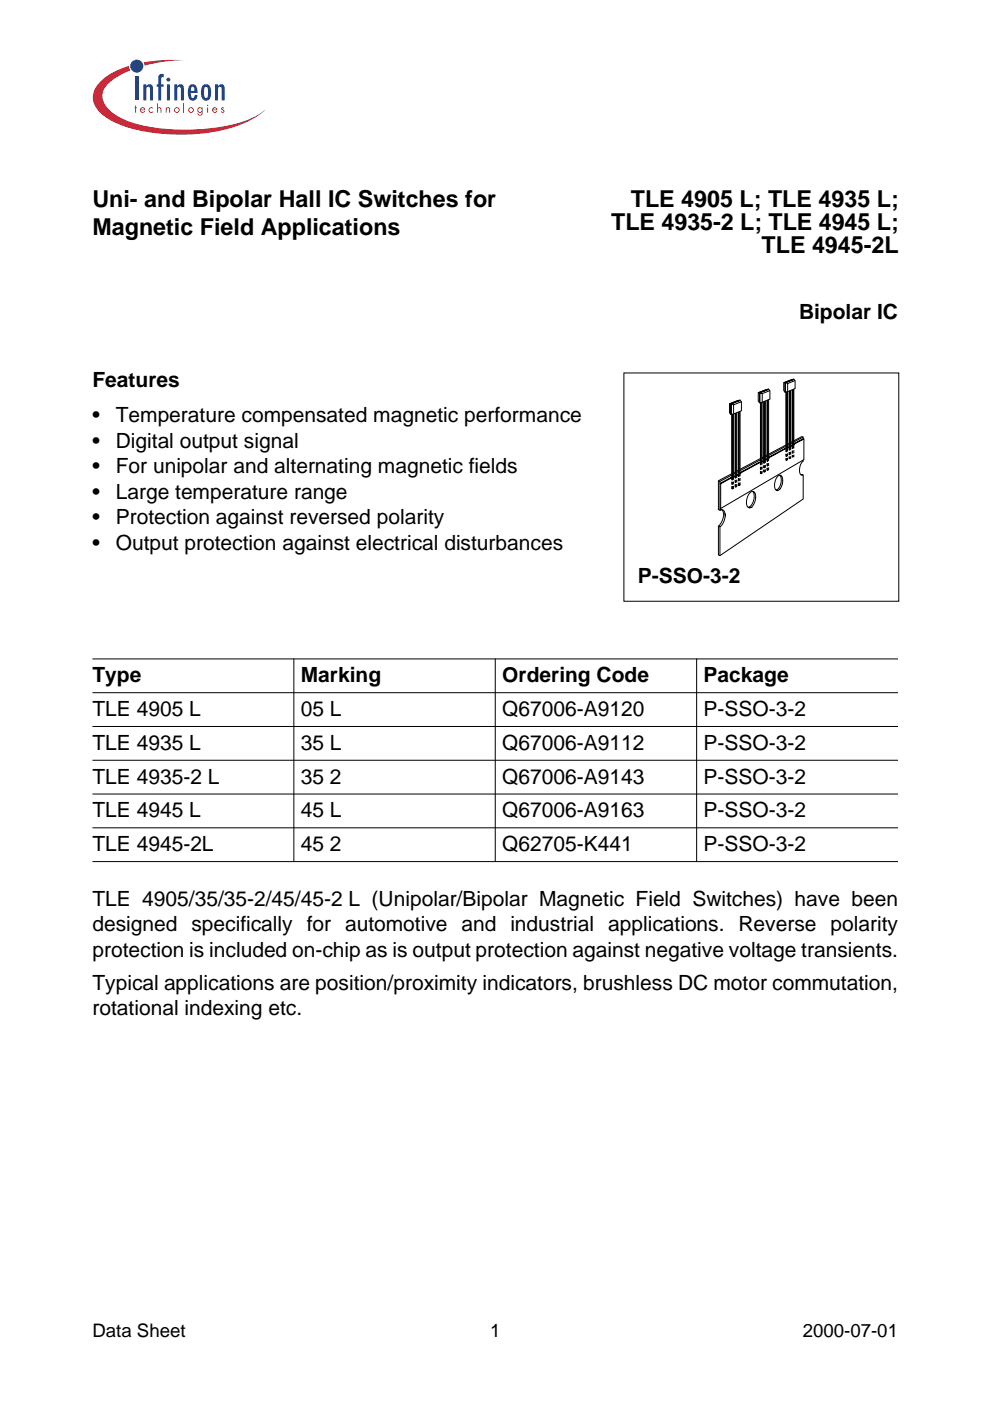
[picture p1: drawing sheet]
<svg xmlns="http://www.w3.org/2000/svg" width="210mm" height="297mm" viewBox="0 0 210 297" stroke-linecap="round" stroke-linejoin="round" font-family="sans-serif">
<g fill="none" stroke="#000" stroke-width=".21">
<path d="M132.3 79.1h58.3v48.4h-58.3zM154.7 85.6l2.2-.8 .3 .4v1.9l-2.3 .8-.2-.4zM154.7 85.6h.2M154.9 85.5l.1 .1M155.1 87.9v13.9M155.3 87.8l-.3 .1M155.3 87.8v14M155.9 87.6v13.8M156 87.6v13.8M156.2 87.5v13.8M156.6 87.4v13.7M156.6 100l-.4 .2"/>
<path d="M156.6 99.7l-.4 .2M156.6 84.9l-1.7 .6v2.4M156.7 87.3v13.8M156.9 87.2v13.8M156.9 84.8l-1.9 .8v2.3M156.9 84.9l-1.9 .7 .5 .2v15.9M157.2 85.2l-1.7 .6M160.8 83.2l2.2-.7 .2 .3v1.8l-2.2 .8-.2-.4zM160.8 83.2l.2 .1M161 83.2h.1M161.1 85.4l.2-.1 .1 13.3M161.2 85.4v13.2"/>
<path d="M161.2 99v.6M161.2 97.5l-4.3 2.3M161.2 97.2l-4.3 2.3M161.4 99v.6M161.4 99.9v.5M161.6 99.8v.5l-.2 .1h-.2v-.5M161.6 85.3v13.2M161.6 98.9v.6M161.9 85.2v13.1M161.9 98.6v.6M161.9 97.1l-.3 .2M161.9 96.8l-.3 .2"/>
<path d="M162.1 85.1v13.2M162.1 98.7v.6M162.1 99.6v.5M162.3 99.5v.5l-.2 .1-.2-.1v-.4M162.3 85v13.2M162.3 98.6v.6M162.6 84.9v13M162.6 98.2v.7M162.6 96.7l-.3 .2M162.6 96.5l-.3 .2M162.6 82.6l-1.6 .6v2.2M162.7 84.8v13.1"/>
<path d="M162.7 98.3v.6M162.7 99.2v.5M163 99.1v.5l-.3 .1h-.1v-.5M163 84.7v13.1M163 98.2v.6M163 82.5l-1.9 .7v2.2M163 82.6l-1.9 .7 .5 .2M163.2 82.8l-1.6 .7v1.8M166.2 81.1l2.1-.7 .3 .3v1.7l-2.2 .7-.2-.3zM166.5 81.1h-.3M166.6 83.1v12.7M166.6 96.2v.6"/>
<path d="M166.6 94.6l-3.6 2M166.6 94.4l-3.6 1.9M166.7 83.1h-.2M166.8 83.1v12.8M166.8 96.2v.7M166.8 97.2v.4M167 97.1v.4l-.2 .1-.2-.1v-.4M167 83v12.7M167 96.1v.6M167.3 82.9v12.6M167.3 95.8v.7M167.3 94.3l-.3 .1"/>
<path d="M167.3 94l-.3 .2M167.4 82.9v12.6M167.4 95.9v.6M167.4 96.8v.4M167.6 96.7v.4l-.2 .1h-.1v-.4M167.6 82.8v12.6M167.6 95.8v.6M168 82.6v12.6M168 95.5v.6M168 93.9l-.4 .2M168 93.6l-.4 .2M168.1 80.4l-1.7 .7v2"/>
<path d="M168.1 82.6v12.6M168.1 95.6v.6M168.1 96.5v.4M168.3 96.4v.4l-.2 .1h-.1v-.4M168.3 93.5l1.7-.9 .3 .1v.3l.1 .1v4.4l-17.6 10.3M168.3 82.5v12.6M168.3 95.4v.7M168.3 80.4l-1.8 .7 .5 .2v1.7M168.3 80.4l-1.8 .7v2.1M168.6 80.7l-1.6 .6M170.3 93l-17.7 9.5 .2 .1M170.3 97.5l-.1 .3a2.79 2.79 0 0 0-.7 2.2 .53 .53 0 0 0 .2 .6 .53 .53 0 0 0 .6 .1"/>
<path d="M170.3 92.7l-2 1M170.4 93.1l-17.6 9.5v5.2l-.2-.1M152.3 111.5l.3 .2v6.1M152.3 101.9l.3 .2M155.1 100.4l-2.8 1.5v6.1l.3 .2 .3-.1a1.68 1.68 0 0 1 .3 2.2l-.9 1.2v6.1l.3 .2 17.7-12v-5.1h-.5M155.1 100.7l-2.5 1.4v6.1a.69 .69 0 0 1 .8 0 .69 .69 0 0 1 .3 .7l-.2 1.6-.3 .6-.6 .6M155.2 102.1v.6M155.3 102.2v.6M155.3 103.1v.6M155.5 102.1v.6M155.5 103v.6l-.2 .1-.1-.1v-.5M155.9 100.3l-.4 .2"/>
<path d="M155.9 100.1l-.4 .1M155.9 101.7v.6M156 101.8v.6M156 102.7v.6M156.2 101.7v.6M156.2 102.6v.6l-.2 .1-.1-.1v-.5M156.6 101.4v.6M156.7 101.4v.6M156.7 102.4v.5M156.9 101.3v.7M156.9 102.3v.5l-.2 .1h-.1v-.6M159.1 104.4a.71 .71 0 0 1 .9-.1 .71 .71 0 0 1 .2 .9l-.2 1.4-.5 .7-.3 .3a.91 .91 0 0 1-.9-1.2l.2-1.1z"/>
<path d="M159.6 104.2a2.45 2.45 0 0 1-1 3.3M164.9 101a.59 .59 0 0 1 .7-.2 .59 .59 0 0 1 .3 .7v1.1l-.5 1.1a.61 .61 0 0 1-.8 .3 .61 .61 0 0 1-.4-.8l.2-1.2zM165.3 100.8a2.36 2.36 0 0 1-.8 3.1"/>
</g>
<g fill="#fff">
<path d="M19.6 64.7h170.8v4.5h-170.8z" fill-rule="evenodd"/>
<path d="M19.6 12.6h45.9v17.8h-45.9z" fill-rule="evenodd"/>
<path d="M19.6 12.6h45.9v16h-45.9z" fill-rule="evenodd"/>
<path d="M19.6 12.6h36.6v16h-36.6z" fill-rule="evenodd"/>
</g>
<g fill="#c82434">
<path d="M28.7 22.4h.2v.4h.2v.1h-.2v1h-.2v-1h-.2z"/>
<path d="M31.7 22.9l.6-.1 .2 .1v.2a.42 .42 0 0 0-.7-.1 .42 .42 0 0 0 0 .7 .42 .42 0 0 0 .7-.1v.2a.6 .6 0 0 1-.9-.1 .6 .6 0 0 1 .1-.8z"/>
<path d="M33.3 21.9h.2v1l.3-.2 .4 .3v.9h-.2v-.8l-.2-.2-.3 .3v.7h-.2z"/>
<path d="M35.1 22.8h.2v.1l.4-.2 .2 .1 .2 1.1h-.2v-.8l-.3-.2-.2 .3-.1 .7h-.2z"/>
<path d="M38.9 21.9h.2v2h-.2z"/>
<path d="M46.9 22.9a.34 .34 0 0 1 .6 0l-.4 .1v.2a.4 .4 0 0 1 .5 .3 .4 .4 0 0 1-.3 .4 .4 .4 0 0 1-.5-.3l.5 .1v-.3a.4 .4 0 0 1-.4-.5z"/>
<path d="M30.5 13.2a36.8 36.8 0 0 1 8.7-.4 32 32 0 0 0-8.5 1.1z"/>
<path d="M21.4 17.2a14.7 14.7 0 0 1 5.9-3.2l.3 .9a9.9 9.9 0 0 0-5.7 4.4 4 4 0 0 0 1.7 4.4 20.8 20.8 0 0 0 11.3 3.6 40 40 0 0 0 18.6-2.3l2.6-1.7a19.5 19.5 0 0 1-10.2 4.6 41.7 41.7 0 0 1-20.1-1.3 10 10 0 0 1-5.7-4.2 4.3 4.3 0 0 1 1.3-5.2z"/>
<path d="M30 23.1l.2-.2 .4 .3h-.7zM29.8 22.9a.59 .59 0 0 0 .1 .9 .59 .59 0 0 0 .9-.2l-.2-.1-.2 .2a.37 .37 0 0 1-.5-.3h.9a.55 .55 0 0 0-.3-.6 .55 .55 0 0 0-.7 .1z"/>
<path d="M37.1 23.3a.41 .41 0 0 1 .8 0 .41 .41 0 0 1-.8 0zM36.9 23.3a.6 .6 0 0 0 1.2 0 .6 .6 0 0 0-1.2 0z"/>
<path d="M40.1 23.3a.41 .41 0 0 1 .8 0 .41 .41 0 0 1-.8 0zM39.9 23.3a.6 .6 0 0 0 1.2 0 .6 .6 0 0 0-1.2 0z"/>
<path d="M42 23.3a.4 .4 0 0 1 .8 0 .4 .4 0 0 1-.8 0zM42 22.9a.57 .57 0 0 0-.1 .8 .57 .57 0 0 0 .9 0 .44 .44 0 0 1-.1 .5 .44 .44 0 0 1-.5 .1l-.2-.3h-.2a.57 .57 0 0 0 .7 .5 .57 .57 0 0 0 .5-.7v-1h-.2v.1l-.4-.2z"/>
<path d="M43.9 22.8h.2v1.1h-.2zM43.9 22.3a.15 .15 0 0 1 .3 0 .15 .15 0 0 1-.3 0z"/>
<path d="M45.3 23.1l.2-.2 .4 .3h-.7zM45.1 22.9a.59 .59 0 0 0 .1 .9 .59 .59 0 0 0 .9-.2l-.2-.1-.2 .2a.37 .37 0 0 1-.5-.3h.9a.55 .55 0 0 0-.3-.6 .55 .55 0 0 0-.7 .1z"/>
</g>
<g fill="#18469d">
<path d="M28.7 16.2h.6v5.1h-.6z"/>
<path d="M30.4 17.9h.6v.4a.78 .78 0 0 1 1.1-.4 .78 .78 0 0 1 .3 1.1v2.3h-.6v-2.6l-.4-.3a.58 .58 0 0 0-.4 .8v2.1h-.6z"/>
<path d="M33.7 15.9l.6-.2 .4 .1v.6l-.2-.1-.3 .3v1.3h.5v.5h-.5v2.9h-.7v-2.9h-.3v-.5h.3v-1.4z"/>
<path d="M37 17.9h.6v.4a.78 .78 0 0 1 1-.4 .78 .78 0 0 1 .4 1.1v2.3h-.6l-.1-2.6-.3-.3a.58 .58 0 0 0-.4 .8v2.1h-.6z"/>
<path d="M45.6 17.9h.6v.4a.78 .78 0 0 1 1.1-.4 .78 .78 0 0 1 .3 1.1v2.3h-.6v-2.6l-.4-.3a.58 .58 0 0 0-.4 .8v2.1h-.6z"/>
<path d="M35.4 17.9h.6v3.4h-.6zM35.3 16.9a.42 .42 0 0 1 .8 0 .42 .42 0 0 1-.8 0z"/>
<path d="M40.6 18.5l.2-.1a.73 .73 0 0 1 .4 .9h-.7zM40.4 18a2.66 2.66 0 0 0 0 3.2 1.02 1.02 0 0 0 1.1 0 1.02 1.02 0 0 0 .4-1h-.6l-.2 .5-.2 .1a.97 .97 0 0 1-.4-1.1l1.4-.1a1.54 1.54 0 0 0-1.1-1.8z"/>
<path d="M43.4 18.6l.3-.2a1.27 1.27 0 0 1 .4 1.5l-.1 .7-.3 .2a1.26 1.26 0 0 1-.4-1.5zM42.9 18.2l-.3 1.4a1.24 1.24 0 0 0 .3 1.3 1.24 1.24 0 0 0 1.3 .3 2.56 2.56 0 0 0 0-3.2l-.5-.2-.5 .2z"/>
<circle cx="29" cy="14" r="1.38"/>
</g>
<path d="M19.6 139.7h170.8zM19.6 146.9h170.8zM19.6 154h170.8zM19.6 161.2h170.8zM19.6 168.4h170.8zM19.6 175.5h170.8zM62.3 139.6v43.1zM105 139.6v43.1zM147.7 139.6v43.1zM19.6 182.7h170.8z" fill="#000" stroke="#000" stroke-width=".21"/>
<g font-size="4.9">
<text x="19.6" y="43.8">Uni- and Bipolar Hall IC Switches for</text>
<text x="133.7" y="43.8">TLE 4905 L; TLE 4935 L;</text>
<text x="19.6" y="49.8">Magnetic Field Applications</text>
<text x="129.6" y="48.8">TLE 4935-2 L; TLE 4945 L;</text>
<text x="161.5" y="53.7">TLE 4945-2L</text>
</g>
<g font-size="4.4">
<text x="169.4" y="67.7">Bipolar IC</text>
<text x="19.6" y="82">Features</text>
<text x="19.6" y="89.4">•</text>
<text x="24.5" y="89.4">Temperature compensated magnetic performance</text>
<text x="19.6" y="94.9">•</text>
<text x="24.5" y="94.9">Digital output signal</text>
<text x="19.6" y="100.3">•</text>
<text x="24.5" y="100.3">For unipolar and alternating magnetic fields</text>
<text x="19.6" y="105.7">•</text>
<text x="24.5" y="105.7">Large temperature range</text>
<text x="19.6" y="111.2">•</text>
<text x="24.5" y="111.2">Protection against reversed polarity</text>
<text x="19.6" y="116.6">•</text>
<text x="24.5" y="116.6">Output protection against electrical disturbances</text>
<text x="135.2" y="123.5">P-SSO-3-2</text>
<text x="19.6" y="144.6">Type</text>
<text x="63.8" y="144.6">Marking</text>
<text x="106.5" y="144.6">Ordering Code</text>
<text x="149.2" y="144.6">Package</text>
<text x="19.6" y="151.8">TLE 4905 L</text>
<text x="63.8" y="151.8">05 L</text>
<text x="106.5" y="151.8">Q67006-A9120</text>
<text x="149.2" y="151.8">P-SSO-3-2</text>
<text x="19.6" y="159">TLE 4935 L</text>
<text x="63.8" y="159">35 L</text>
<text x="106.5" y="159">Q67006-A9112</text>
<text x="149.2" y="159">P-SSO-3-2</text>
<text x="19.6" y="166.1">TLE 4935-2 L</text>
<text x="63.8" y="166.1">35 2</text>
<text x="106.5" y="166.1">Q67006-A9143</text>
<text x="149.2" y="166.1">P-SSO-3-2</text>
<text x="19.6" y="173.3">TLE 4945 L</text>
<text x="63.8" y="173.3">45 L</text>
<text x="106.5" y="173.3">Q67006-A9163</text>
<text x="149.2" y="173.3">P-SSO-3-2</text>
<text x="19.6" y="180.5">TLE 4945-2L</text>
<text x="63.8" y="180.5">45 2</text>
<text x="106.5" y="180.5">Q62705-K441</text>
<text x="149.2" y="180.5">P-SSO-3-2</text>
<text x="19.6" y="192.1">TLE 4905/35/35-2/45/45-2 L (Unipolar/Bipolar Magnetic Field Switches) have been</text>
<text x="19.6" y="197.5">designed specifically for automotive and industrial applications. Reverse polarity</text>
<text x="19.6" y="202.9">protection is included on-chip as is output protection against negative voltage transients.</text>
<text x="19.6" y="209.8">Typical applications are position/proximity indicators, brushless DC motor commutation,</text>
<text x="19.6" y="215.3">rotational indexing etc.</text>
</g>
<g font-size="4">
<text x="19.6" y="283.5">Data Sheet</text>
<text x="103.9" y="283.5">1</text>
<text x="170.2" y="283.5">2000-07-01</text>
</g>
</svg>
